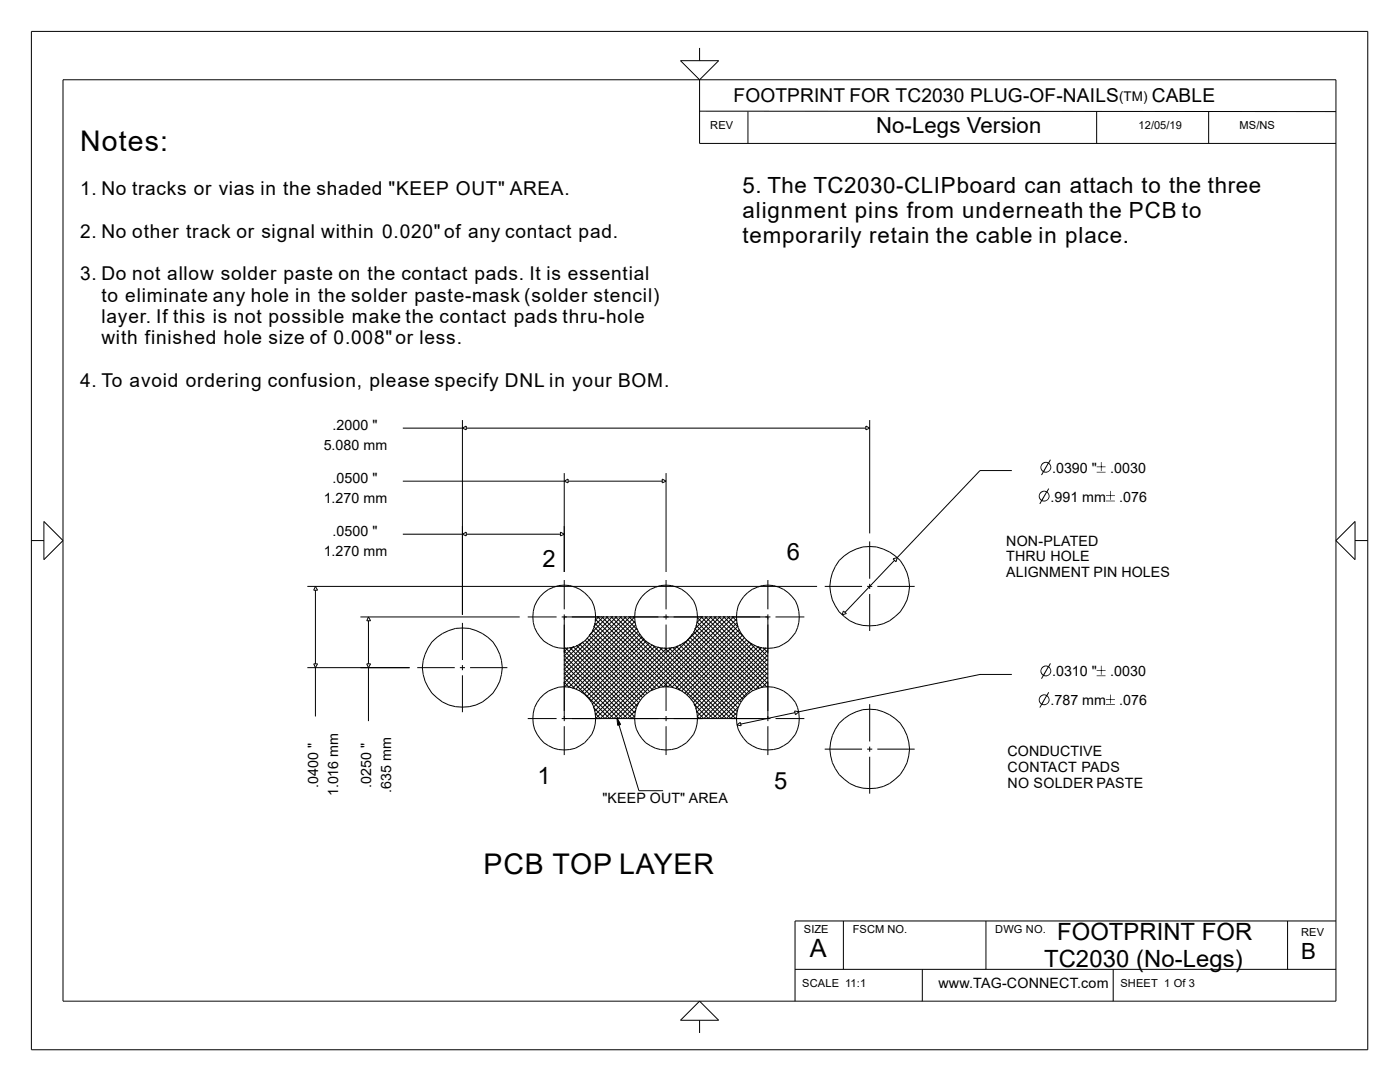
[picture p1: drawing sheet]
<svg xmlns="http://www.w3.org/2000/svg" width="279mm" height="216mm" viewBox="0 0 279 216" stroke-linecap="round" stroke-linejoin="round" font-family="sans-serif">
<g fill="#000">
<path d="M207.6 98.3l.5-.3h.8l.3-.5h.2l-.4 .7a1.07 1.07 0 0 1 .3 1.4 1.07 1.07 0 0 1-1.4 .4l-.3 .6-.2-.1 .4-.6a1.1 1.1 0 0 1-.2-1.6zM208.9 98.3l-.8 1.5a.88 .88 0 0 0 1.1-.4 .88 .88 0 0 0-.3-1.1zM207.7 98.4a.86 .86 0 0 0 .2 1.3l.8-1.5-.3-.1z"/>
<path d="M207.9 92.5l.5-.3 .8 .1 .3-.6 .2 .1-.3 .6a1.07 1.07 0 0 1 .2 1.4 1.07 1.07 0 0 1-1.3 .4l-.4 .6-.1-.1 .3-.6a1.1 1.1 0 0 1-.2-1.6zM209.3 92.5l-.9 1.6a.88 .88 0 0 0 1.1-.4 .88 .88 0 0 0-.2-1.2zM208.1 92.7a.86 .86 0 0 0 .1 1.3l.9-1.5-.4-.2z"/>
<path d="M218.9 93.1h1.7v.1h-1.7zM219.7 92.2h.1v1.8h-.1zM218.9 94.1h1.7v.2h-1.7z"/>
<path d="M220.7 98.8h1.8v.2h-1.8zM221.6 98h.1v1.7h-.1zM220.7 99.9h1.8v.1h-1.8z"/>
<path d="M207.6 138.9l.5-.3 .8 .1 .3-.6 .2 .1-.4 .6a1.07 1.07 0 0 1 .3 1.4 1.07 1.07 0 0 1-1.4 .4l-.3 .6-.2-.1 .4-.6a1.1 1.1 0 0 1-.2-1.6zM208.9 138.9l-.8 1.6a.88 .88 0 0 0 1.1-.4 .88 .88 0 0 0-.3-1.2zM207.7 139.1a.86 .86 0 0 0 .2 1.3l.8-1.5-.3-.2z"/>
<path d="M207.9 133.1l.5-.3 .8 .1 .3-.6 .2 .1-.3 .7a1.07 1.07 0 0 1 .2 1.4 1.07 1.07 0 0 1-1.3 .4l-.4 .6-.1-.1 .3-.6a1.1 1.1 0 0 1-.2-1.7zM209.3 133.2l-.9 1.5a.88 .88 0 0 0 1.1-.4 .88 .88 0 0 0-.2-1.1zM208.1 133.3a.86 .86 0 0 0 .1 1.3l.9-1.5-.4-.1z"/>
<path d="M218.9 133.7h1.7v.2h-1.7zM219.7 132.8h.1v1.8h-.1zM218.9 134.8h1.7v.1h-1.7z"/>
<path d="M220.7 139.5h1.8v.1h-1.8zM221.6 138.6h.1v1.8h-.1zM220.7 140.5h1.8v.2h-1.8z"/>
</g>
<g fill="none" stroke="#000" stroke-width=".2">
<path d="M6.3 6.3h266.7v203.2h-266.7zM12.6 15.9h254v183.9h-254zM135.8 12.1h7.6l-3.8 3.8zM139.6 9.6v2.5M139.6 15.9v12.7h127M139.6 22.2l127 .1M149.3 22.3v6.3M218.9 22.3v6.3M241.2 22.3v6.3M80.4 85.4h11.9M80.4 96h32.2M92.3 83.8v38.9"/>
<path d="M92.3 85.4l.7-.4v.8zM93 85.4h79.8M112.6 94.4v19.7M112.6 96l.8-.4v.8zM113.4 96h18.8M132.2 95.6l.7 .4-.7 .4zM132.9 94.4v19.7M172.8 85l.8 .4-.8 .4zM173.6 83.8v22.6M201.9 93.9h-6.3l-16.5 17.4M6.3 107.9h2.5M8.8 104.1l3.8 3.8-3.8 3.8z"/>
<path d="M61.3 117h101.8M62.9 117.8v14.7M62.9 117l.5 .8h-.8zM80.4 106.6h11.9M92.3 106.6l.7-.4v.7zM93 106.6h18.8M111.8 106.2l.8 .4-.8 .3zM112.6 115.7v5.9M132.9 115.7v5.9M153.2 115.7v5.9M164.6 117h7.4M173.1 117h1"/>
<path d="M173.6 108v7.5M173.6 116.5v1M173.6 118.5v7.4M175.1 117h7.4M178.2 111.5l.9-.2-.3 .8zM178.6 111.8l-9.9 10.4M270.4 107.9h2.6M270.4 104.1v7.6l-3.8-3.8zM61.3 133.2h20.4M62.6 132.5h.8l-.5 .7zM62.9 133.2v9.8M71.9 123.1h31.8"/>
<path d="M73.2 132.5h.8l-.5 .7zM73.5 123.9v8.6M73.5 133.2v10.7M73.5 123.1l.5 .8h-.8zM83.3 133.2h7.5M91.8 133.2h1M92.3 124.3v7.4M92.3 132.7v1M92.3 134.7v7.4M93.8 133.2h7.5M105.3 123.1h5.8M112.1 123.1h41.7"/>
<path d="M112.6 122.6v21.3M112.6 129.9l13.5 13.4M112.6 130.8l12.5 12.5M112.6 131.6l11.6 11.7M112.6 132.5l10.8 10.8M112.6 133.5l9.8 9.8M112.6 134.3l9 9M112.6 135.3l2.1 2.1M112.9 129.3l13.7 13.7M113.3 129.3l-.7 .7M113.7 129.2l13 13M114.4 129l12.5 12.4"/>
<path d="M114.5 129l-1.9 1.9M115.1 128.8l12.1 12M115.7 128.5l11.7 11.7M116.2 128.2l11.6 11.5M116.3 128.1l-3.7 3.7M116.8 127.8l11.4 11.3M117.2 127.3l11.4 11.4M117.6 126.8l11.5 11.5M117.9 126.3l11.7 11.7M118.3 125.7l11.9 11.9M118.5 125.1l12.4 12.3M118.7 124.4l12.9 12.8"/>
<path d="M118.8 123.5l13.5 13.5M119.2 123l14.1 14M119.5 123l-.7 .8M120.1 123l14.2 14.2M120.5 123l-2 2M121 123l14.7 14.7M121.3 123l-3.7 3.7M121.9 123l20.3 20.3M122.3 123l-9.7 9.7M122.8 123l20.3 20.3M123.1 123l-10.5 10.6M123.7 123l20.3 20.3"/>
<path d="M124 123l-11.4 11.5M124.5 123l2.7 2.6M125 123l-12.4 12.3M125.5 123l1.2 1.3M125.8 123l-13.2 13.3M126.4 123l.2 .3M126.6 123.2l-13.9 13.8M126.7 124l-13.2 13.1-.9-1M126.8 124.7l-12.5 12.6M127.1 125.4l-12.1 12.1M127.3 126l-11.7 11.8M127.7 126.6l-11.6 11.5"/>
<path d="M128.1 127.1l-11.5 11.4M128.5 127.5l-11.4 11.5M128.9 127.9l-11.4 11.5M129.5 128.4l-11.6 11.5M130.1 128.7l-11.9 11.8M130.3 128.8l14.6 14.5M130.7 128.9l-12.3 12.2M131.4 129.1l-12.7 12.8M131.7 129.2l14.1 14.1M132.2 129.3l-13.4 13.3M132.7 129.3l14 14M132.9 122.6v1"/>
<path d="M132.9 124.6v5.8M132.9 136v5.9M133 129.4l-14 13.9M133.5 129.3l13.5 13.4M134 129.2l-14.1 14.1M134.3 129.2l12.8 12.7M135 128.9l12.2 12.3M135.3 128.9l-14.5 14.4M135.6 128.7l12 11.9M136.2 128.4l11.6 11.6M136.7 128l11.6 11.5M137.2 127.6l11.5 11.4"/>
<path d="M137.7 127.2l11.4 11.4M138 126.7l11.6 11.4M138.4 126.1l11.8 11.7M138.9 124.8l12.6 12.5M139.1 124.2a6.3 6.3 0 0 0-7.8-7.3 6.3 6.3 0 0 0-3.2 10.2M139.1 124.2a6.2 6.2 0 0 1-4.6 5 6.2 6.2 0 0 1-6.4-2.1M139.1 124.1l13 13M139.2 123.3l13.8 13.7M139.3 123l-.1 .2M139.9 123l13.3 13.4M140.2 123l-1.1 1.2M140.7 123l12.5 12.4"/>
<path d="M141.1 123l-2.4 2.5 12.1 12M141.6 123l11.6 11.6M142 123l-20.3 20.3M142.5 123l10.7 10.6M142.9 123l-20.3 20.3M143.4 123l9.8 9.8M143.8 123l-20.4 20.3M144.4 123l4 4.1M144.7 123l-14.8 14.8M145.2 123l2 2.1M145.6 123l-14.2 14.2M146.1 123l.9 .9"/>
<path d="M146.5 123l-14.1 14M147 123.5l-13.7 13.5M147.1 124.3l-13 12.8M147.2 125l-12.3 12.4M147.5 125.6l-12 12M147.7 126.2l-11.6 11.7M148.2 126.7l-11.5 11.6M148.6 127.3l-11.5 11.3M149 127.7l-11.4 11.4M149.2 127.8l4 4.1M149.5 128.1l-11.6 11.6M150 128.4l-11.7 11.8"/>
<path d="M150.6 128.8l-12 12M151.2 129l2 2M151.3 129l-12.4 12.4M152 129.2l-13 12.9M152.3 129.3l.9 .8M152.8 129.3l-13.6 13.6M153.2 136.9l-.1 .1M153.2 136l-1.1 1.1M153.2 135.2l-2.3 2.3M153.2 134.2l-9.1 9.1M153.2 133.3l-9.9 10M153.2 132.5l-10.9 10.8"/>
<path d="M153.2 131.5l-11.8 11.8M153.2 130.7l-12.7 12.6M153.2 129.8l-13.6 13.5M153.2 122.6v21.3M154.8 123.1h5.7M168.3 121.9l.6 .5-.8 .3zM201.9 134.6h-6.3l-36.2 7.4M105.3 143.4h5.8M112.1 143.4h41.7M112.6 144.9v5.8M118.4 141.2l2.2 2.1M118.8 142.4l.9 .9"/>
<path d="M123.1 143.2l.8 1.4-.6 .1zM123.5 144.7l4 13.1h4.8M126.7 142.9l-.5 .4M126.8 141.8l-1.5 1.5M127.3 140.3l-2.9 3M132.9 142.9v1M132.9 144.9v5.8M138.5 140.5l2.8 2.8M139 141.9l1.4 1.4M139.2 143l.3 .3M146.9 143.2l-.1 .1M147 142.3l-1.1 1"/>
<path d="M147.1 144.7l.6-.6 .2 .7zM147.4 141l-2.4 2.3M153.2 144.9v5.8M154.8 143.4h5.7M158.6 141.9l.8 .1-.7 .6zM158.7 142.2l-10.9 2.3M164.6 149.5h7.4M173.1 149.5h1M173.6 140.5v7.5M173.6 149v1M173.6 151v7.4M175.1 149.5h7.4"/>
<path d="M158.7 193.4h107.9M168.3 183.8v9.6M184.1 193.4v6.4M196.8 183.8v9.6M222.2 193.4v6.4M257 183.8v9.6M266.6 183.8h-107.9v16M135.8 203.6l3.8-3.8 3.8 3.8zM139.6 203.6v2.5"/>
<circle cx="173.6" cy="117" r="7.9"/>
<circle cx="92.3" cy="133.2" r="7.9"/>
<circle cx="112.6" cy="123.1" r="6.3"/>
<circle cx="153.3" cy="123" r="6.3"/>
<circle cx="112.6" cy="143.3" r="6.3"/>
<circle cx="132.9" cy="143.3" r="6.3"/>
<circle cx="153.3" cy="143.3" r="6.3"/>
<circle cx="173.6" cy="149.4" r="7.9"/>
</g>
<path d="M123.2 143.4l.7 1.3h-.6z" fill-rule="evenodd" fill="#000"/>
<g font-size="5.7">
<text x="16" y="30.1">Notes:</text>
<text x="96.5" y="174.3">PCB TOP LAYER</text>
</g>
<text font-size="5" x="161.6" y="190.9">A</text>
<g font-size="4.7">
<text x="108.3" y="113.2">2</text>
<text x="157.1" y="111.8">6</text>
<text x="107.3" y="156.5">1</text>
<text x="154.5" y="157.5">5</text>
<text x="211" y="187.6">FOOTPRINT FOR</text>
<text x="208.4" y="193">TC2030 (No-Legs)</text>
</g>
<g font-size="4.4">
<text x="174.8" y="26.5">No-Legs Version</text>
<text x="148.2" y="38.6">5. The TC2030-CLIP board can attach to the three</text>
<text x="148.2" y="43.5">alignment pins from underneath the PCB to</text>
<text x="148.2" y="48.5">temporarily retain the cable in place.</text>
<text x="259.7" y="191.4">B</text>
</g>
<g font-size="3.8">
<text x="146.4" y="20.3">FOOTPRINT FOR TC2030 PLUG-OF-NAILS</text>
<text x="229.9" y="20.3">CABLE</text>
<text x="16" y="38.9">1. No tracks or vias in the shaded &quot;KEEP OUT&quot; AREA.</text>
<text x="16" y="47.4">2. No other track or signal within 0.020&quot; of any contact pad.</text>
<text x="16" y="56">3. Do not allow solder paste on the contact pads. It is essential</text>
<text x="20.2" y="60.2">to eliminate any hole in the solder paste-mask (solder stencil)</text>
<text x="20.2" y="64.4">layer. If this is not possible make the contact pads thru-hole</text>
<text x="20.2" y="68.7">with finished hole size of 0.008&quot; or less.</text>
<text x="16" y="77.2">4. To avoid ordering confusion, please specify DNL in your BOM.</text>
</g>
<g font-size="2.8">
<text x="64.6" y="89.8">5.080 mm</text>
<text x="66.4" y="85.9">.2000 &quot;</text>
<text x="210" y="94.3">.0390 &quot;</text>
<text x="221.6" y="94.3">.0030</text>
<text x="64.6" y="100.4">1.270 mm</text>
<text x="66.4" y="96.4">.0500 &quot;</text>
<text x="209.6" y="100.1">.991 mm</text>
<text x="223.3" y="100.1">.076</text>
<text x="66.4" y="107">.0500 &quot;</text>
<text x="64.6" y="111">1.270 mm</text>
<text x="200.8" y="108.9">NON-PLATED</text>
<text x="200.8" y="112">THRU HOLE</text>
<text x="200.8" y="115.2">ALIGNMENT PIN HOLES</text>
<text x="210" y="135">.0310 &quot;</text>
<text x="221.6" y="135">.0030</text>
<text x="209.6" y="140.7">.787 mm</text>
<text x="223.3" y="140.7">.076</text>
<text x="201.1" y="150.9">CONDUCTIVE</text>
<text x="201.1" y="154">CONTACT PADS</text>
<text x="63.5" y="157.1" transform="rotate(-90 63.5 157.1)">.0400 &quot;</text>
<text x="67.5" y="158.9" transform="rotate(-90 67.5 158.9)">1.016 mm</text>
<text x="74.1" y="157.1" transform="rotate(-90 74.1 157.1)">.0250 &quot;</text>
<text x="78.1" y="158.2" transform="rotate(-90 78.1 158.2)">.635 mm</text>
<text x="120.2" y="160.3">&quot;KEEP OUT&quot; AREA</text>
<text x="201.1" y="157.3">NO SOLDER PASTE</text>
<text x="187.3" y="197.2">www.TAG-CONNECT.com</text>
</g>
<text font-size="2.7" x="223.3" y="20.2">(TM)</text>
<g font-size="2.2">
<text x="141.7" y="25.7">REV</text>
<text x="227.2" y="25.7">12/05/19</text>
<text x="247.4" y="25.7">MS/NS</text>
<text x="160.4" y="186.1">SIZE</text>
<text x="170.2" y="186.1">FSCM NO.</text>
<text x="198.6" y="186.1">DWG NO.</text>
<text x="259.7" y="186.9">REV</text>
<text x="160.1" y="196.9">SCALE 11:1</text>
<text x="223.6" y="196.9">SHEET 1 Of 3</text>
</g>
</svg>
